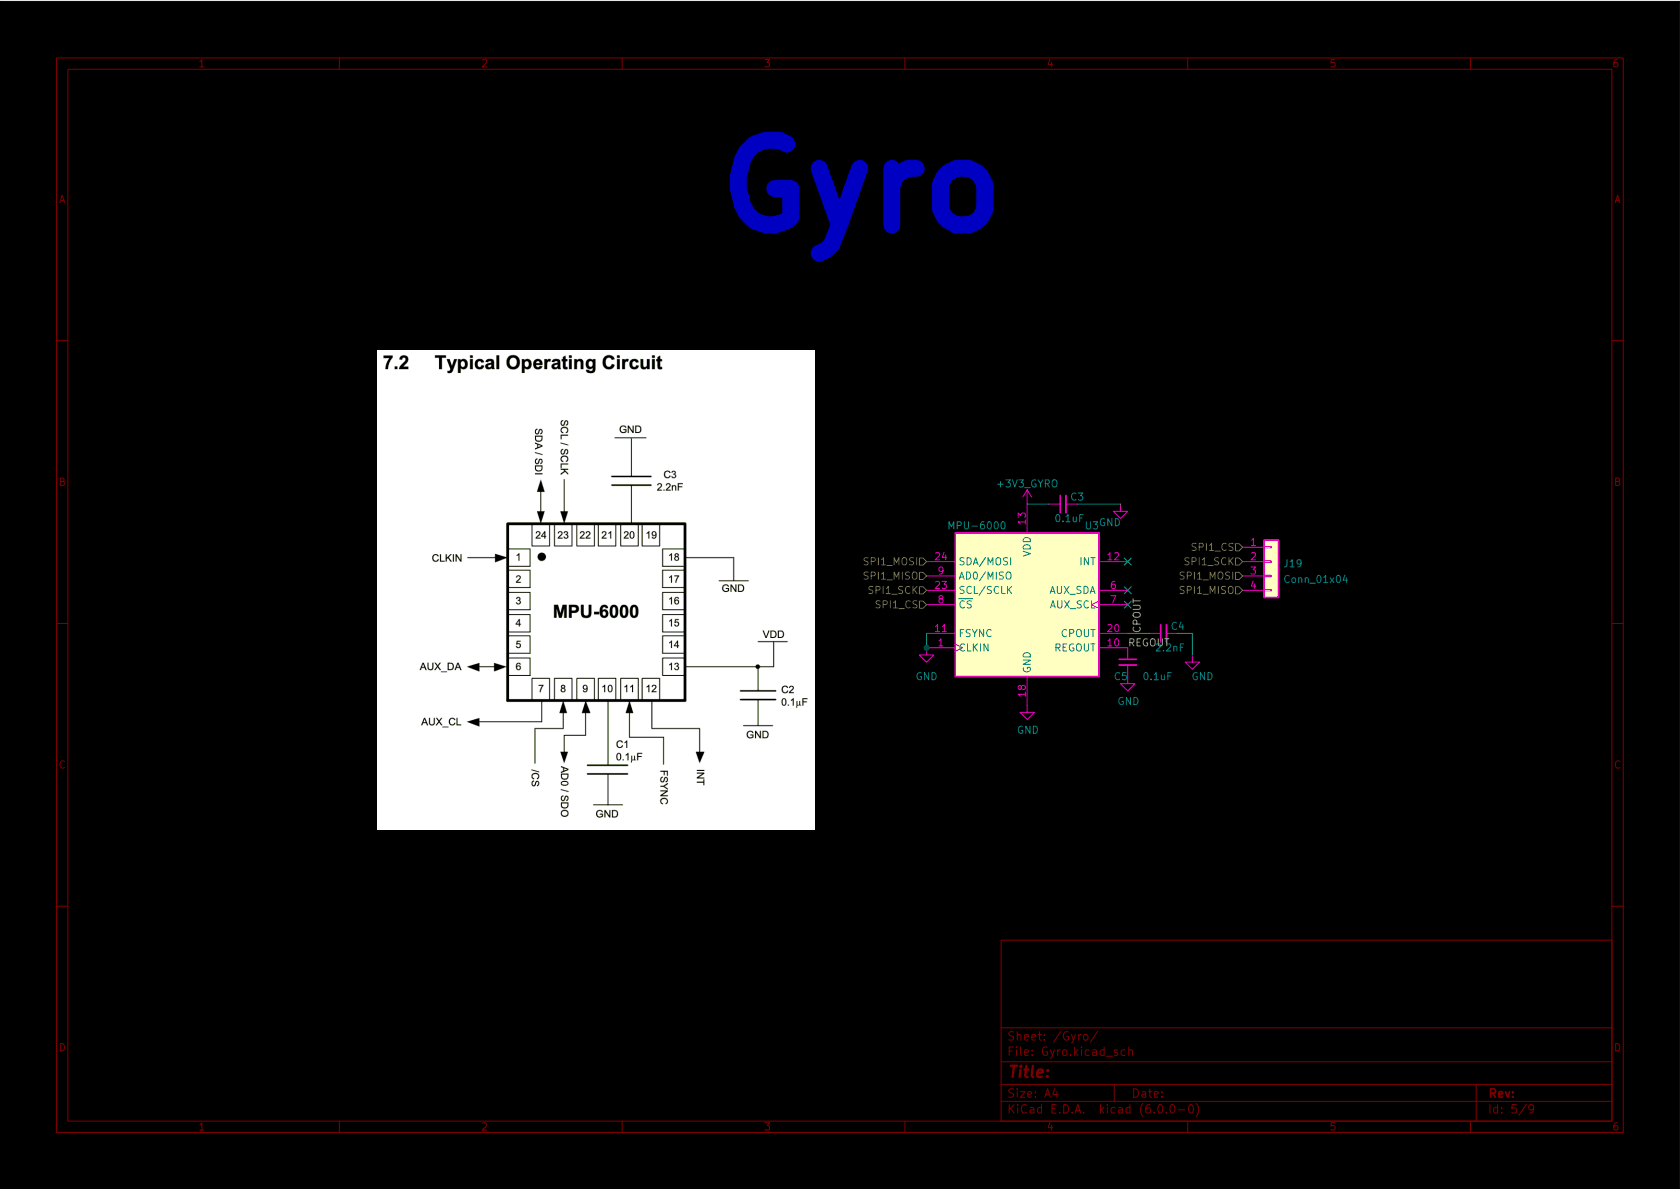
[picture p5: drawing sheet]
(kicad_sch (version 20211123) (generator eeschema)

 (paper "A4")

 (lib_symbols
  (symbol "Connector_Generic:Conn_01x04" (pin_names (offset 1.016) hide) (in_bom yes) (on_board yes)
   (property "Reference" "J" (id 0) (at 0 5.08 0) (effects (font (size 1.27 1.27))))
   (property "Value" "Conn_01x04" (id 1) (at 0 -7.62 0) (effects (font (size 1.27 1.27))))
   (property "Footprint" "" (id 2) (at 0 0 0) (effects (font (size 1.27 1.27)) hide))
   (property "Datasheet" "~" (id 3) (at 0 0 0) (effects (font (size 1.27 1.27)) hide))
   (symbol "Conn_01x04_1_1"
    (rectangle (start -1.27 -4.953) (end 0 -5.207) (stroke (width 0.1524) (type default) (color 0 0 0 0)) (fill (type none)))
    (rectangle (start -1.27 -2.413) (end 0 -2.667) (stroke (width 0.1524) (type default) (color 0 0 0 0)) (fill (type none)))
    (rectangle (start -1.27 0.127) (end 0 -0.127) (stroke (width 0.1524) (type default) (color 0 0 0 0)) (fill (type none)))
    (rectangle (start -1.27 2.667) (end 0 2.413) (stroke (width 0.1524) (type default) (color 0 0 0 0)) (fill (type none)))
    (rectangle (start -1.27 3.81) (end 1.27 -6.35) (stroke (width 0.254) (type default) (color 0 0 0 0)) (fill (type background)))
    (pin passive line (at -5.08 2.54 0) (length 3.81) (name "Pin_1" (effects (font (size 1.27 1.27)))) (number "1" (effects (font (size 1.27 1.27)))))
    (pin passive line (at -5.08 0 0) (length 3.81) (name "Pin_2" (effects (font (size 1.27 1.27)))) (number "2" (effects (font (size 1.27 1.27)))))
    (pin passive line (at -5.08 -2.54 0) (length 3.81) (name "Pin_3" (effects (font (size 1.27 1.27)))) (number "3" (effects (font (size 1.27 1.27)))))
    (pin passive line (at -5.08 -5.08 0) (length 3.81) (name "Pin_4" (effects (font (size 1.27 1.27)))) (number "4" (effects (font (size 1.27 1.27)))))))
  (symbol "Device:C_Small" (pin_numbers hide) (pin_names (offset 0.254) hide) (in_bom yes) (on_board yes)
   (property "Reference" "C" (id 0) (at 0.254 1.778 0) (effects (font (size 1.27 1.27)) (justify left)))
   (property "Value" "C_Small" (id 1) (at 0.254 -2.032 0) (effects (font (size 1.27 1.27)) (justify left)))
   (property "Footprint" "" (id 2) (at 0 0 0) (effects (font (size 1.27 1.27)) hide))
   (property "Datasheet" "~" (id 3) (at 0 0 0) (effects (font (size 1.27 1.27)) hide))
   (symbol "C_Small_0_1"
    (polyline (pts (xy -1.524 -0.508) (xy 1.524 -0.508)) (stroke (width 0.3302) (type default) (color 0 0 0 0)) (fill (type none)))
    (polyline (pts (xy -1.524 0.508) (xy 1.524 0.508)) (stroke (width 0.3048) (type default) (color 0 0 0 0)) (fill (type none))))
   (symbol "C_Small_1_1"
    (pin passive line (at 0 2.54 270) (length 2.032) (name "~" (effects (font (size 1.27 1.27)))) (number "1" (effects (font (size 1.27 1.27)))))
    (pin passive line (at 0 -2.54 90) (length 2.032) (name "~" (effects (font (size 1.27 1.27)))) (number "2" (effects (font (size 1.27 1.27)))))))
  (symbol "Sensor_Motion:MPU-6000" (in_bom yes) (on_board yes)
   (property "Reference" "U" (id 0) (at -11.43 13.97 0) (effects (font (size 1.27 1.27))))
   (property "Value" "MPU-6000" (id 1) (at 7.62 -13.97 0) (effects (font (size 1.27 1.27))))
   (property "Footprint" "Sensor_Motion:InvenSense_QFN-24_4x4mm_P0.5mm" (id 2) (at 0 -20.32 0) (effects (font (size 1.27 1.27)) hide))
   (property "Datasheet" "https://store.invensense.com/datasheets/invensense/MPU-6050_DataSheet_V3%204.pdf" (id 3) (at 0 -3.81 0) (effects (font (size 1.27 1.27)) hide))
   (symbol "MPU-6000_0_1"
    (rectangle (start -12.7 12.7) (end 12.7 -12.7) (stroke (width 0.254) (type default) (color 0 0 0 0)) (fill (type background))))
   (symbol "MPU-6000_1_1"
    (pin input clock (at -17.78 -7.62 0) (length 5.08) (name "CLKIN" (effects (font (size 1.27 1.27)))) (number "1" (effects (font (size 1.27 1.27)))))
    (pin passive line (at 17.78 -7.62 180) (length 5.08) (name "REGOUT" (effects (font (size 1.27 1.27)))) (number "10" (effects (font (size 1.27 1.27)))))
    (pin input line (at -17.78 -5.08 0) (length 5.08) (name "FSYNC" (effects (font (size 1.27 1.27)))) (number "11" (effects (font (size 1.27 1.27)))))
    (pin output line (at 17.78 7.62 180) (length 5.08) (name "INT" (effects (font (size 1.27 1.27)))) (number "12" (effects (font (size 1.27 1.27)))))
    (pin power_in line (at 0 17.78 270) (length 5.08) (name "VDD" (effects (font (size 1.27 1.27)))) (number "13" (effects (font (size 1.27 1.27)))))
    (pin power_in line (at 0 -17.78 90) (length 5.08) (name "GND" (effects (font (size 1.27 1.27)))) (number "18" (effects (font (size 1.27 1.27)))))
    (pin passive line (at 17.78 -5.08 180) (length 5.08) (name "CPOUT" (effects (font (size 1.27 1.27)))) (number "20" (effects (font (size 1.27 1.27)))))
    (pin input line (at -17.78 2.54 0) (length 5.08) (name "SCL/SCLK" (effects (font (size 1.27 1.27)))) (number "23" (effects (font (size 1.27 1.27)))))
    (pin bidirectional line (at -17.78 7.62 0) (length 5.08) (name "SDA/MOSI" (effects (font (size 1.27 1.27)))) (number "24" (effects (font (size 1.27 1.27)))))
    (pin bidirectional line (at 17.78 2.54 180) (length 5.08) (name "AUX_SDA" (effects (font (size 1.27 1.27)))) (number "6" (effects (font (size 1.27 1.27)))))
    (pin output clock (at 17.78 0 180) (length 5.08) (name "AUX_SCL" (effects (font (size 1.27 1.27)))) (number "7" (effects (font (size 1.27 1.27)))))
    (pin input line (at -17.78 0 0) (length 5.08) (name "~{CS}" (effects (font (size 1.27 1.27)))) (number "8" (effects (font (size 1.27 1.27)))))
    (pin bidirectional line (at -17.78 5.08 0) (length 5.08) (name "AD0/MISO" (effects (font (size 1.27 1.27)))) (number "9" (effects (font (size 1.27 1.27)))))))
  (symbol "power:+3V3_GYRO" (power) (pin_names (offset 0)) (in_bom yes) (on_board yes)
   (property "Reference" "#PWR" (id 0) (at 0 -3.81 0) (effects (font (size 1.27 1.27)) hide))
   (property "Value" "+3V3_GYRO" (id 1) (at 0 3.556 0) (effects (font (size 1.27 1.27))))
   (property "Footprint" "" (id 2) (at 0 0 0) (effects (font (size 1.27 1.27)) hide))
   (property "Datasheet" "" (id 3) (at 0 0 0) (effects (font (size 1.27 1.27)) hide))
   (symbol "+3V3_GYRO_0_1"
    (polyline (pts (xy -0.762 1.27) (xy 0 2.54)) (stroke (width 0) (type default) (color 0 0 0 0)) (fill (type none)))
    (polyline (pts (xy 0 0) (xy 0 2.54)) (stroke (width 0) (type default) (color 0 0 0 0)) (fill (type none)))
    (polyline (pts (xy 0 2.54) (xy 0.762 1.27)) (stroke (width 0) (type default) (color 0 0 0 0)) (fill (type none))))
   (symbol "+3V3_GYRO_1_1"
    (pin power_in line (at 0 0 90) (length 0) hide (name "+3V3_GYRO" (effects (font (size 1.27 1.27)))) (number "1" (effects (font (size 1.27 1.27)))))))
  (symbol "power:GND" (power) (pin_names (offset 0)) (in_bom yes) (on_board yes)
   (property "Reference" "#PWR" (id 0) (at 0 -6.35 0) (effects (font (size 1.27 1.27)) hide))
   (property "Value" "GND" (id 1) (at 0 -3.81 0) (effects (font (size 1.27 1.27))))
   (property "Footprint" "" (id 2) (at 0 0 0) (effects (font (size 1.27 1.27)) hide))
   (property "Datasheet" "" (id 3) (at 0 0 0) (effects (font (size 1.27 1.27)) hide))
   (symbol "GND_0_1"
    (polyline (pts (xy 0 0) (xy 0 -1.27) (xy 1.27 -1.27) (xy 0 -2.54) (xy -1.27 -1.27) (xy 0 -1.27)) (stroke (width 0) (type default) (color 0 0 0 0)) (fill (type none))))
   (symbol "GND_1_1"
    (pin power_in line (at 0 0 270) (length 0) hide (name "GND" (effects (font (size 1.27 1.27)))) (number "1" (effects (font (size 1.27 1.27))))))))

 (junction (at 163.83 114.3) (diameter 0) (color 0 0 0 0))

 (no_connect (at 199.39 106.68))
 (no_connect (at 199.39 104.14))
 (no_connect (at 199.39 99.06))

 (wire (pts (xy 208.28 111.76) (xy 210.82 111.76)) (stroke (width 0) (type default) (color 0 0 0 0)))
 (wire (pts (xy 181.61 88.9) (xy 185.42 88.9)) (stroke (width 0) (type default) (color 0 0 0 0)))
 (wire (pts (xy 199.39 111.76) (xy 203.2 111.76)) (stroke (width 0) (type default) (color 0 0 0 0)))
 (wire (pts (xy 190.5 88.9) (xy 198.12 88.9)) (stroke (width 0) (type default) (color 0 0 0 0)))
 (wire (pts (xy 210.82 111.76) (xy 210.82 115.57)) (stroke (width 0) (type default) (color 0 0 0 0)))
 (wire (pts (xy 163.83 111.76) (xy 163.83 114.3)) (stroke (width 0) (type default) (color 0 0 0 0)))

 (image (at 105.41 104.14)
  (data))

 (text "Gyro" (at 125.73 44.45 0) (effects (font (size 15.0114 15.0114) (thickness 3.0023) bold) (justify left bottom)))

 (label "CPOUT" (at 201.93 111.76 90) (effects (font (size 1.27 1.27)) (justify left bottom)))
 (label "REGOUT" (at 199.39 114.3 0) (effects (font (size 1.27 1.27)) (justify left bottom)))

 (hierarchical_label "SPI1_CS" (shape input) (at 219.71 96.52 180) (effects (font (size 1.27 1.27)) (justify right)))
 (hierarchical_label "SPI1_SCK" (shape input) (at 219.71 99.06 180) (effects (font (size 1.27 1.27)) (justify right)))
 (hierarchical_label "SPI1_MISO" (shape input) (at 219.71 104.14 180) (effects (font (size 1.27 1.27)) (justify right)))
 (hierarchical_label "SPI1_MOSI" (shape input) (at 163.83 99.06 180) (effects (font (size 1.27 1.27)) (justify right)))
 (hierarchical_label "SPI1_MISO" (shape input) (at 163.83 101.6 180) (effects (font (size 1.27 1.27)) (justify right)))
 (hierarchical_label "SPI1_CS" (shape input) (at 163.83 106.68 180) (effects (font (size 1.27 1.27)) (justify right)))
 (hierarchical_label "SPI1_SCK" (shape input) (at 163.83 104.14 180) (effects (font (size 1.27 1.27)) (justify right)))
 (hierarchical_label "SPI1_MOSI" (shape input) (at 219.71 101.6 180) (effects (font (size 1.27 1.27)) (justify right)))

 (symbol (lib_id "power:GND") (at 181.61 124.46 0) (unit 1) (in_bom yes) (on_board yes)
  (property "Reference" "#PWR044" (id 0) (at 181.61 130.81 0) (effects (font (size 1.27 1.27)) hide))
  (property "Value" "GND" (id 1) (at 181.737 128.8542 0))
  (property "Footprint" "" (id 2) (at 181.61 124.46 0) (effects (font (size 1.27 1.27)) hide))
  (property "Datasheet" "" (id 3) (at 181.61 124.46 0) (effects (font (size 1.27 1.27)) hide)) (pin "1"))

 (symbol (lib_id "power:GND") (at 199.39 119.38 0) (unit 1) (in_bom yes) (on_board yes)
  (property "Reference" "#PWR043" (id 0) (at 199.39 125.73 0) (effects (font (size 1.27 1.27)) hide))
  (property "Value" "GND" (id 1) (at 199.517 123.7742 0))
  (property "Footprint" "" (id 2) (at 199.39 119.38 0) (effects (font (size 1.27 1.27)) hide))
  (property "Datasheet" "" (id 3) (at 199.39 119.38 0) (effects (font (size 1.27 1.27)) hide)) (pin "1"))

 (symbol (lib_id "Device:C_Small") (at 199.39 116.84 0) (unit 1) (in_bom yes) (on_board yes)
  (property "Reference" "C5" (id 0) (at 196.85 119.38 0) (effects (font (size 1.27 1.27)) (justify left)))
  (property "Value" "0.1uF" (id 1) (at 201.93 119.38 0) (effects (font (size 1.27 1.27)) (justify left)))
  (property "Footprint" "Capacitor_SMD:C_0402_1005Metric" (id 2) (at 199.39 116.84 0) (effects (font (size 1.27 1.27)) hide))
  (property "Datasheet" "~" (id 3) (at 199.39 116.84 0) (effects (font (size 1.27 1.27)) hide)) (pin "1") (pin "2"))

 (symbol (lib_id "Device:C_Small") (at 205.74 111.76 90) (unit 1) (in_bom yes) (on_board yes)
  (property "Reference" "C4" (id 0) (at 209.55 110.49 90) (effects (font (size 1.27 1.27)) (justify left)))
  (property "Value" "2.2nF" (id 1) (at 209.55 114.3 90) (effects (font (size 1.27 1.27)) (justify left)))
  (property "Footprint" "Capacitor_SMD:C_0402_1005Metric" (id 2) (at 205.74 111.76 0) (effects (font (size 1.27 1.27)) hide))
  (property "Datasheet" "~" (id 3) (at 205.74 111.76 0) (effects (font (size 1.27 1.27)) hide)) (pin "1") (pin "2"))

 (symbol (lib_id "power:GND") (at 210.82 115.57 0) (unit 1) (in_bom yes) (on_board yes)
  (property "Reference" "#PWR042" (id 0) (at 210.82 121.92 0) (effects (font (size 1.27 1.27)) hide))
  (property "Value" "GND" (id 1) (at 214.63 119.38 0) (effects (font (size 1.27 1.27)) (justify right)))
  (property "Footprint" "" (id 2) (at 210.82 115.57 0) (effects (font (size 1.27 1.27)) hide))
  (property "Datasheet" "" (id 3) (at 210.82 115.57 0) (effects (font (size 1.27 1.27)) hide)) (pin "1"))

 (symbol (lib_id "power:GND") (at 163.83 114.3 0) (unit 1) (in_bom yes) (on_board yes)
  (property "Reference" "#PWR041" (id 0) (at 163.83 120.65 0) (effects (font (size 1.27 1.27)) hide))
  (property "Value" "GND" (id 1) (at 163.83 119.38 0))
  (property "Footprint" "" (id 2) (at 163.83 114.3 0) (effects (font (size 1.27 1.27)) hide))
  (property "Datasheet" "" (id 3) (at 163.83 114.3 0) (effects (font (size 1.27 1.27)) hide)) (pin "1"))

 (symbol (lib_id "Sensor_Motion:MPU-6000") (at 181.61 106.68 0) (unit 1) (in_bom yes) (on_board yes)
  (property "Reference" "U3" (id 0) (at 193.04 92.71 0))
  (property "Value" "MPU-6000" (id 1) (at 172.72 92.71 0))
  (property "Footprint" "Sensor_Motion:InvenSense_QFN-24_4x4mm_P0.5mm" (id 2) (at 181.61 127 0) (effects (font (size 1.27 1.27)) hide))
  (property "Datasheet" "https://store.invensense.com/datasheets/invensense/MPU-6050_DataSheet_V3%204.pdf" (id 3) (at 181.61 110.49 0) (effects (font (size 1.27 1.27)) hide)) (pin "1") (pin "10") (pin "11") (pin "12") (pin "13") (pin "18") (pin "20") (pin "23") (pin "24") (pin "6") (pin "7") (pin "8") (pin "9"))

 (symbol (lib_id "power:GND") (at 198.12 88.9 0) (unit 1) (in_bom yes) (on_board yes)
  (property "Reference" "#PWR040" (id 0) (at 198.12 95.25 0) (effects (font (size 1.27 1.27)) hide))
  (property "Value" "GND" (id 1) (at 198.247 92.1512 0) (effects (font (size 1.27 1.27)) (justify right)))
  (property "Footprint" "" (id 2) (at 198.12 88.9 0) (effects (font (size 1.27 1.27)) hide))
  (property "Datasheet" "" (id 3) (at 198.12 88.9 0) (effects (font (size 1.27 1.27)) hide)) (pin "1"))

 (symbol (lib_id "Device:C_Small") (at 187.96 88.9 90) (unit 1) (in_bom yes) (on_board yes)
  (property "Reference" "C3" (id 0) (at 191.77 87.63 90) (effects (font (size 1.27 1.27)) (justify left)))
  (property "Value" "0.1uF" (id 1) (at 191.77 91.44 90) (effects (font (size 1.27 1.27)) (justify left)))
  (property "Footprint" "Capacitor_SMD:C_0402_1005Metric" (id 2) (at 187.96 88.9 0) (effects (font (size 1.27 1.27)) hide))
  (property "Datasheet" "~" (id 3) (at 187.96 88.9 0) (effects (font (size 1.27 1.27)) hide)) (pin "1") (pin "2"))

 (symbol (lib_id "Connector_Generic:Conn_01x04") (at 224.79 99.06 0) (unit 1) (in_bom yes) (on_board yes) (fields_autoplaced)
  (property "Reference" "J19" (id 0) (at 226.822 99.4215 0) (effects (font (size 1.27 1.27)) (justify left)))
  (property "Value" "Conn_01x04" (id 1) (at 226.822 102.1966 0) (effects (font (size 1.27 1.27)) (justify left)))
  (property "Footprint" "MyConnectors:SPI_Probe" (id 2) (at 224.79 99.06 0) (effects (font (size 1.27 1.27)) hide))
  (property "Datasheet" "~" (id 3) (at 224.79 99.06 0) (effects (font (size 1.27 1.27)) hide)) (pin "1") (pin "2") (pin "3") (pin "4"))

 (symbol (lib_id "power:+3V3_GYRO") (at 181.61 88.9 0) (unit 1) (in_bom yes) (on_board yes) (fields_autoplaced)
  (property "Reference" "#PWR039" (id 0) (at 181.61 92.71 0) (effects (font (size 1.27 1.27)) hide))
  (property "Value" "+3V3_GYRO" (id 1) (at 181.61 85.2955 0))
  (property "Footprint" "" (id 2) (at 181.61 88.9 0) (effects (font (size 1.27 1.27)) hide))
  (property "Datasheet" "" (id 3) (at 181.61 88.9 0) (effects (font (size 1.27 1.27)) hide)) (pin "1")))
